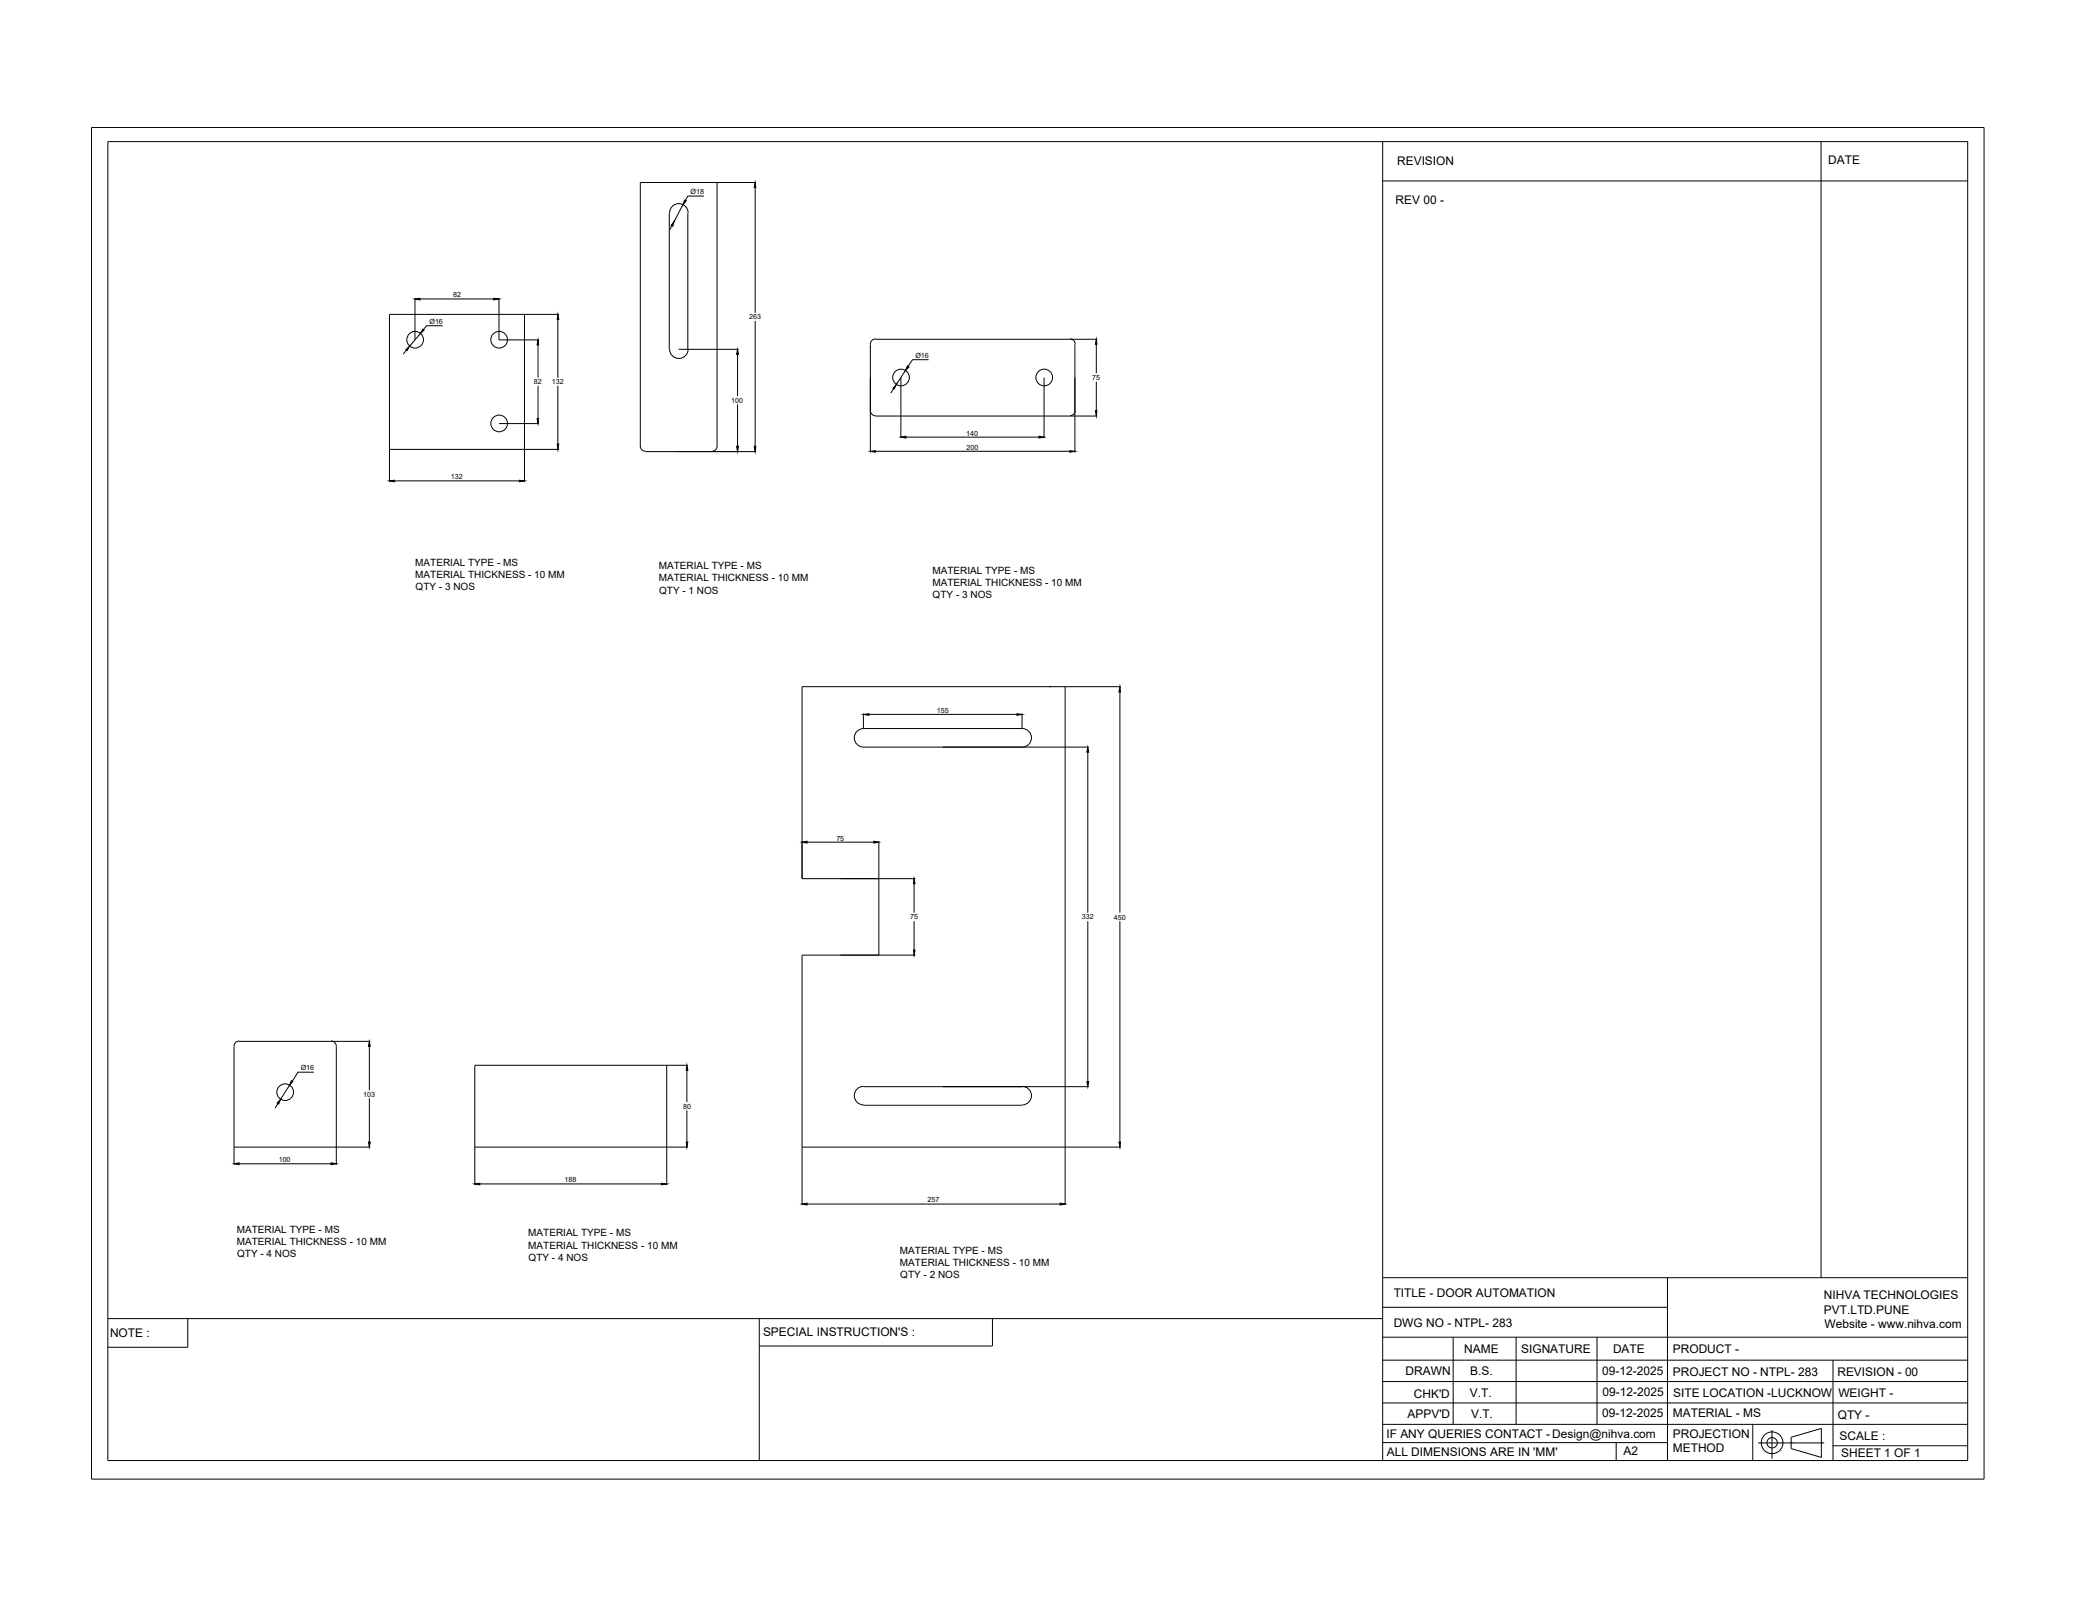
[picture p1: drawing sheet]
<svg xmlns="http://www.w3.org/2000/svg" width="279mm" height="216mm" viewBox="0 0 279 216" stroke-linecap="round" stroke-linejoin="round" font-family="sans-serif">
<!-- layer: 0 -->
<g fill="none" stroke="#000" stroke-width=".13">
<path d="M12.3 17.1h254.6v181.9h-254.6zM14.5 19.1h250.2v177.4h-250.2zM186 19.1v177.4M245 19.1v152.8M90 28.7v18.3M90.1 28.6a1.25 1.25 0 0 1 1.2-1.2 1.25 1.25 0 0 1 1.3 1.2M90.4 30.4l-.3 .6M91.8 27.6l-1.1 2.2M92.5 28.7v18.3M94.7 26.4h-2.2l-.3 .6M96.5 24.6v35.4M101.6 25.2v16.9"/>
<path d="M101.7 24.6h-15.6v35.4M186 24.3h78.7M54.7 47.1l-.4 .5M55.8 40.1v5.6M56.5 40.2h9.9M56.5 44.9l-1.4 1.7M59.5 43.8h-2.1l-.4 .5M67.1 40.1v5.6h5.4M67.1 57h5.4M70.6 42.3v22.6M72.4 46.4v4.4M72.4 51.9v4.4"/>
<path d="M75 43v7.8M75 51.9v7.8M75.2 42.3h-22.8v22.6M90.1 47a1.25 1.25 0 0 0 1.2 1.2 1.25 1.25 0 0 0 1.3-1.2M91.3 47h8M99.2 47.7v5.6M99.2 54.4v5.6M101.6 43.2v16.8M117.1 55.2a.7 .7 0 0 0 .7 .7M117.1 46.3v14.6M117.8 56h29.8M117.8 45.6h29.8"/>
<path d="M117.8 45.6a.7 .7 0 0 0-.7 .7M120.2 52.3l-.4 .6M121.2 50.8v8.1M121.8 49.9l-1.2 1.8M121.9 58.8h17.9M124.9 48.4h-2.1l-.6 .9M140.4 50.8v8.1M143.9 45.6a.7 .7 0 0 1 .7 .7M144.6 46.3v14.6M144.6 55.2a.7 .7 0 0 1-.7 .7M147.5 46.3v3.9M147.5 51.4v3.8"/>
<path d="M52.4 60.5h22.8M53.1 64.7h16.8M86.1 60a.7 .7 0 0 0 .7 .7M86.8 60.7h14.9M96.5 60a.7 .7 0 0 1-.7 .7M117.8 60.7h26.1M116.1 96v2M116.2 98a1.25 1.25 0 0 0-1.3 1.3 1.25 1.25 0 0 0 1.3 1.2h30.3M116.9 96.1h19.9M137.5 96v2h-21.4M137.5 98a1.25 1.25 0 0 1 1.3 1.3 1.25 1.25 0 0 1-1.3 1.2M141.2 92.4h.1"/>
<path d="M143.3 92.4v69.7M150.7 93.1v29.7M150.8 92.4h-42.9v25.8h15.2M108.6 113.3h8.9M118.2 113.2v15.3M123 118.9v3.9M146.3 101.2v21.6M123 123.9v3.9M123.1 128.5h-15.2v33.6M146.3 123.9v21.6M150.7 123.9v29.7M31.5 154.3h18.3"/>
<path d="M32.2 140.1h17.6M32.2 156.5h12.3M32.2 140a.7 .7 0 0 0-.7 .7v16M37.4 148.5l-.4 .6M38.9 146l-1.2 1.9M42.2 144.2h-2.1l-.8 1.3M44.5 140a.7 .7 0 0 1 .7 .7v16M49.7 140.8v5.8M49.7 147.7v5.9M63.9 154.3h28.6M64.5 159.3h24.5M89.7 143.3v16.1"/>
<path d="M92.4 144v4.3M92.4 149.4v4.2M92.5 143.3h-28.6v16.1M107.9 154.3h42.9M116.1 148.7h21.4M116.1 146.2h30.4M116.2 146.1a1.25 1.25 0 0 0-1.3 1.3 1.25 1.25 0 0 0 1.3 1.2M137.5 146.1a1.25 1.25 0 0 1 1.3 1.3 1.25 1.25 0 0 1-1.3 1.2M14.5 177.4h171.5M25.3 177.4v3.8h-10.8M102.1 177.4v19.1M108.6 162h34"/>
<path d="M133.5 177.4v3.7h-31.4M186 179.9h78.7M186 171.9h78.7M186 175.9h38.3M195.5 179.9v11.7M203.9 179.9v11.7M214.8 179.9v11.7M224.3 171.9v24.6M186 194.1h38.3M186 188.7h78.7M186 185.8h78.7M186 183h78.7"/>
<path d="M186 191.6h78.7M217.4 194.1v2.4M235.8 191.6v4.9M240.9 194.1h.1M245 194.1h.1M246.5 194.5h18.2M246.6 183v13.5"/>
<circle cx="55.8" cy="45.7" r="1.12"/>
<circle cx="67.1" cy="57" r="1.12"/>
<circle cx="67.1" cy="45.7" r="1.12"/>
<circle cx="121.2" cy="50.8" r="1.12"/>
<circle cx="140.5" cy="50.8" r="1.12"/>
<circle cx="38.4" cy="146.9" r="1.12"/>
</g>
<g fill="#000" stroke="#000" stroke-width=".13">
<path d="M90.7 29.8l-.2 .6-.2-.1zM92.1 26.9l.2 .1-.5 .6zM101.6 24.6l.1 .6h-.2zM54.6 47l.5-.4-.3 .6zM55.8 40.2l.7-.1v.2zM56.9 44.3l.2 .1-.6 .5zM66.4 40.1l.7 .1-.7 .1zM72.4 45.7l.1 .7h-.3zM72.2 56.3h.3l-.1 .7zM75 42.3l.2 .7h-.2zM75 59.7h.2l-.2 .8zM99.2 47l.1 .7h-.2z"/>
<path d="M120.6 51.7l-.3 .6-.2-.1zM121.2 58.8l.7-.1v.2zM122.1 49.2l.2 .2-.5 .5zM139.8 58.7l.6 .1-.6 .1zM147.5 45.6l.1 .7h-.3zM147.3 55.2h.3l-.1 .8zM52.4 64.7l.7-.1v.2zM69.9 64.6l.7 .1-.7 .1zM99.1 60h.2l-.1 .7zM101.5 60h.2l-.1 .7zM117.1 60.7l.7-.1v.2zM143.9 60.6l.7 .1-.7 .1z"/>
<path d="M116.1 96.1l.8-.1v.2zM136.8 96l.7 .1-.7 .1zM150.7 92.4v.7h-.2zM107.9 113.3l.7-.1v.2zM117.5 113.2l.7 .1-.7 .1zM123 118.2l.1 .7h-.2zM146.3 100.5l.2 .7h-.3zM122.9 127.8h.2l-.1 .7zM31.5 156.5l.7-.1v.3zM37.7 147.9l-.2 .6-.2-.1zM39.2 145.4l.2 .1-.5 .5zM44.5 156.4l.7 .1-.7 .2z"/>
<path d="M49.7 140.1l.1 .7h-.2zM49.6 153.6h.2l-.1 .7zM63.9 159.3l.6-.1v.2zM89 159.2l.7 .1-.7 .1zM92.4 143.3l.1 .7h-.2zM92.3 153.6h.2l-.1 .7zM146.2 145.5h.3l-.2 .7zM150.5 153.6h.2v.7zM107.9 162l.7-.2v.3zM142.6 161.8l.7 .2-.7 .1z"/>
</g>
<!-- layer: FORMAT -->
<g fill="none" stroke="#000" stroke-width=".13">
<path d="M236.5 194.1h8.9M238.4 192.4v3.8M240.9 193.3l4.1-1.1v3.8l-4.1-1.1z"/>
<circle cx="238.4" cy="194.1" r="1.46"/>
<circle cx="238.4" cy="194.1" r=".7"/>
</g>
<g font-size="1.6">
<text x="187.9" y="22.2">REVISION</text>
<text x="245.9" y="22">DATE</text>
<text x="187.7" y="27.5">REV 00 -</text>
<text x="14.8" y="179.8">NOTE :</text>
<text x="102.6" y="179.7">SPECIAL INSTRUCTION'S :</text>
<text x="187.5" y="174.5">TITLE - DOOR AUTOMATION</text>
<text x="187.5" y="178.5">DWG NO - NTPL- 283</text>
<text x="245.3" y="174.8">NIHVA TECHNOLOGIES</text>
<text x="245.3" y="176.7">PVT.LTD.PUNE</text>
<text x="245.4" y="178.6">Website - www.nihva.com</text>
<text x="189.1" y="185">DRAWN</text>
<text x="197" y="181.9">NAME</text>
<text x="197.8" y="185">B.S.</text>
<text x="204.6" y="181.9">SIGNATURE</text>
<text x="215.5" y="185">09-12-2025</text>
<text x="217" y="181.9">DATE</text>
<text x="225" y="181.9">PRODUCT -</text>
<text x="225" y="185.1">PROJECT NO - NTPL- 283</text>
<text x="247.2" y="185.1">REVISION - 00</text>
<text x="189.3" y="190.8">APPV'D</text>
<text x="190.2" y="188">CHK'D</text>
<text x="197.7" y="187.9">V.T.</text>
<text x="197.9" y="190.8">V.T.</text>
<text x="215.5" y="190.7">09-12-2025</text>
<text x="215.6" y="187.8">09-12-2025</text>
<text x="225" y="190.7">MATERIAL - MS</text>
<text x="225.1" y="188">SITE LOCATION -LUCKNOW</text>
<text x="247.2" y="190.8">QTY -</text>
<text x="247.3" y="188">WEIGHT -</text>
<text x="186.5" y="193.4">IF ANY QUERIES CONTACT - Design@nihva.com</text>
<text x="186.5" y="195.8">ALL DIMENSIONS ARE IN 'MM'</text>
<text x="218.4" y="195.7">A2</text>
<text x="225" y="193.4">PROJECTION</text>
<text x="225" y="195.3">METHOD</text>
<text x="247.5" y="193.7">SCALE :</text>
<text x="247.7" y="196">SHEET 1 OF 1</text>
</g>
<g font-size="1.3">
<text x="55.9" y="76.2">MATERIAL TYPE - MS</text>
<text x="55.9" y="77.8">MATERIAL THICKNESS - 10 MM</text>
<text x="88.6" y="76.6">MATERIAL TYPE - MS</text>
<text x="125.4" y="77.2">MATERIAL TYPE - MS</text>
<text x="55.9" y="79.4">QTY - 3 NOS</text>
<text x="88.6" y="78.2">MATERIAL THICKNESS - 10 MM</text>
<text x="88.7" y="79.8">QTY - 1 NOS</text>
<text x="125.4" y="78.8">MATERIAL THICKNESS - 10 MM</text>
<text x="125.5" y="80.4">QTY - 3 NOS</text>
<text x="31.9" y="165.8">MATERIAL TYPE - MS</text>
<text x="31.9" y="167.4">MATERIAL THICKNESS - 10 MM</text>
<text x="71.1" y="166.3">MATERIAL TYPE - MS</text>
<text x="71.1" y="168">MATERIAL THICKNESS - 10 MM</text>
<text x="31.9" y="169.1">QTY - 4 NOS</text>
<text x="71.1" y="169.6">QTY - 4 NOS</text>
<text x="121.1" y="168.7">MATERIAL TYPE - MS</text>
<text x="121.1" y="170.3">MATERIAL THICKNESS - 10 MM</text>
<text x="121.1" y="172">QTY - 2 NOS</text>
</g>
<g font-size="1">
<text x="92.9" y="26.1">Ø18</text>
<text x="60.9" y="40">82</text>
<text x="57.8" y="43.6">Ø16</text>
<text x="100.8" y="43">263</text>
<text x="71.8" y="51.7">82</text>
<text x="74.2" y="51.7">132</text>
<text x="123.1" y="48.2">Ø16</text>
<text x="146.9" y="51.1">75</text>
<text x="98.4" y="54.2">100</text>
<text x="130" y="58.6">140</text>
<text x="60.6" y="64.5">132</text>
<text x="130" y="60.5">200</text>
<text x="126" y="95.9">155</text>
<text x="112.5" y="113.1">75</text>
<text x="122.5" y="123.7">75</text>
<text x="145.5" y="123.7">332</text>
<text x="149.8" y="123.7">450</text>
<text x="40.5" y="144">Ø16</text>
<text x="48.8" y="147.5">103</text>
<text x="91.9" y="149.1">80</text>
<text x="37.5" y="156.3">100</text>
<text x="75.9" y="159">188</text>
<text x="124.8" y="161.8">257</text>
</g>
</svg>
